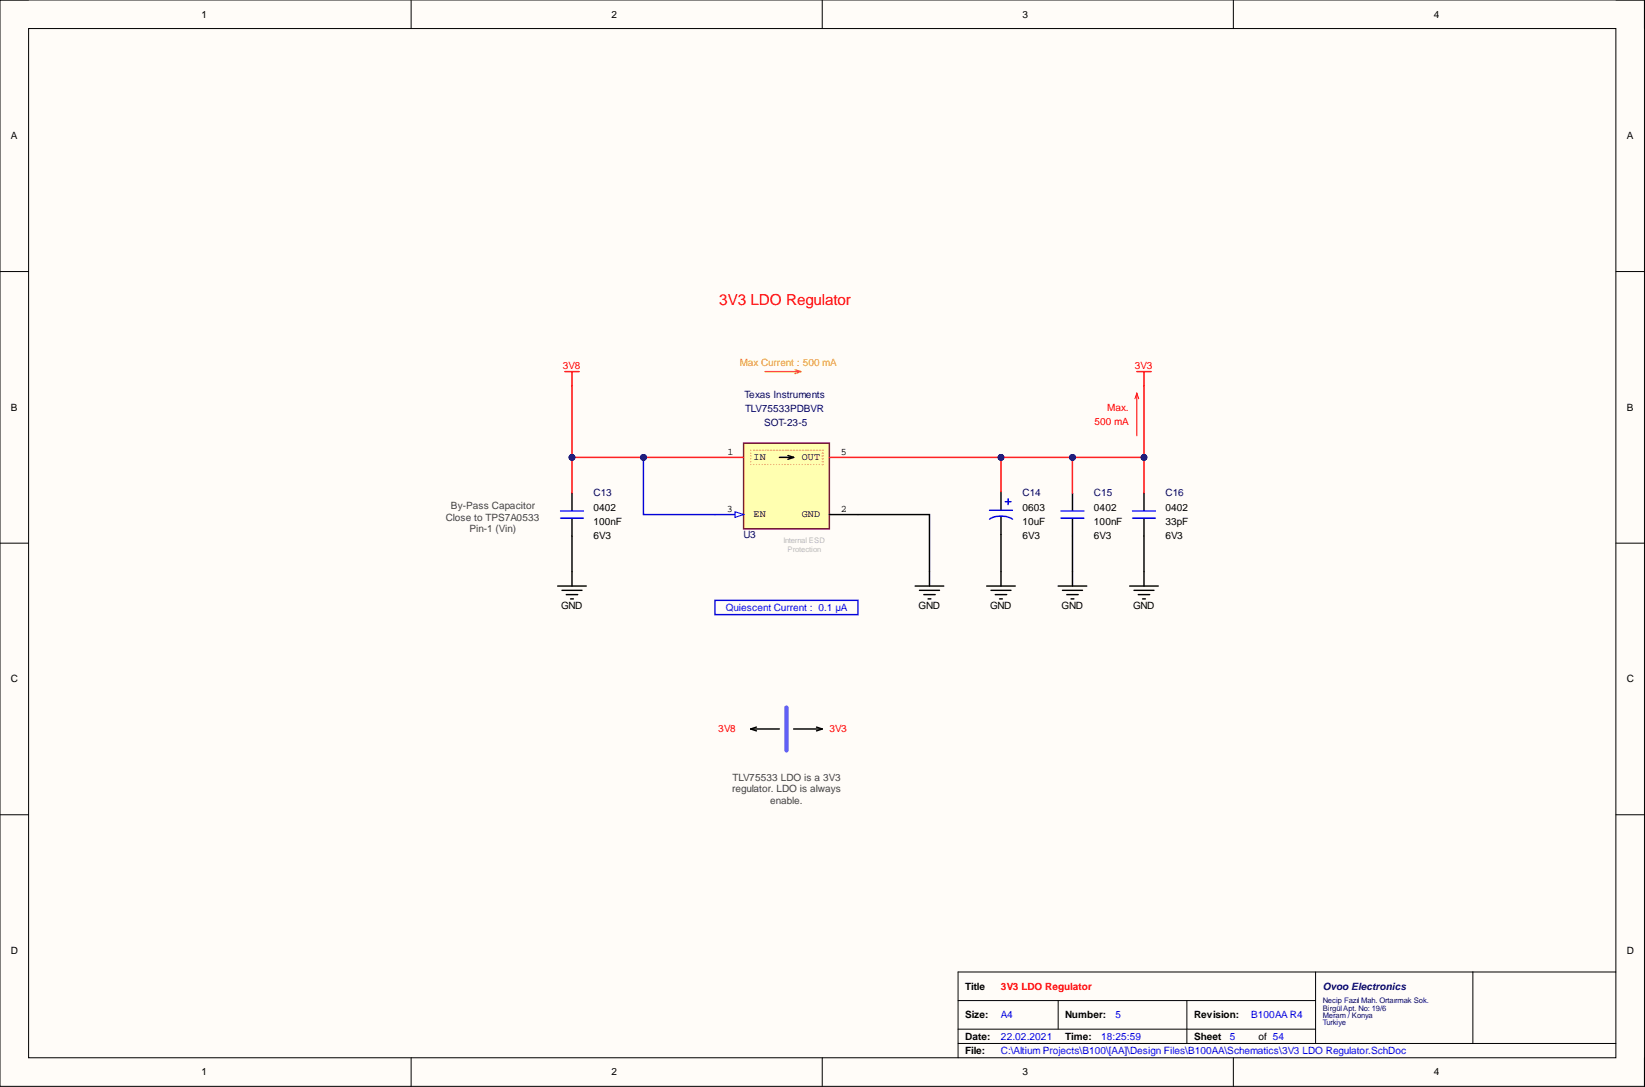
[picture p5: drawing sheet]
<svg xmlns="http://www.w3.org/2000/svg" width="292mm" height="193mm" viewBox="0 0 292 193" stroke-linecap="round" stroke-linejoin="round" font-family="sans-serif">
<path d="M0 0h292v192.9h-292z" fill-rule="evenodd" fill="#fffcf8"/>
<path d="M0 0h292v192.9h-292z" fill="none" stroke="#000" stroke-width=".18"/>
<path d="M5.1 5.1h281.8v182.7h-281.8z" fill-rule="evenodd" fill="#fffcf8"/>
<g fill="none" stroke="#000" stroke-width=".18">
<path d="M0 0h5.1M73 0v5.1M146 0v5.1M219 0v5.1M286.9 0h5.1v5.1M5.1 5.1h281.8v182.7h-281.8zM0 48.2h5.1M286.9 48.2h5.1M0 96.4h5.1M286.9 96.4h5.1M0 144.6h5.1M286.9 144.6h5.1"/>
<path d="M170.1 177.6h63.5M187.9 177.6v5.1M210.8 177.6v7.6M233.6 172.6v12.6M261.5 172.6v12.6M286.9 172.6h-116.8v15.2M73 187.8v5.1M146 187.8v5.1M170.1 185.2h116.8M170.1 182.7h63.5M219 187.8v5.1M292 187.8v5.1"/>
</g>
<g fill="none" stroke="#000" stroke-width=".25">
<path d="M101.6 87.5v3.1M101.6 92.1v3.1M177.7 87.3v3.2M177.7 91.7v3.2M190.4 87.5v3.1M190.4 92.1v3.1M203.1 87.5v3.1M203.1 92.1v3.1M99 104h5.1M99.8 104.8h3.5M100.6 105.6h2M101.3 106.3h.5"/>
<path d="M101.6 101.5v2.5M162.5 104h5.1M163.3 104.8h3.5M164 105.6h2.1M164.8 106.3h.5M165 101.5v2.5M175.2 104h5.1M176 104.8h3.5M176.7 105.6h2.1M177.5 106.3h.5M177.7 101.5v2.5M187.9 104h5.1"/>
<path d="M188.7 104.8h3.5M189.4 105.6h2.1M190.2 106.3h.5M190.4 101.5v2.5M200.6 104h5.1M201.4 104.8h3.5M202.1 105.6h2M202.9 106.3h.5M203.1 101.5v2.5M133.3 129.4h5.1M133.3 129.4l1 .4M134.3 129.1l-1 .3"/>
<path d="M140.9 129.4h5.1M145 129.1l1 .3M146 129.4l-1 .4"/>
</g>
<path d="M100.3 66h2.5M101.6 66v2.5M201.9 66h2.5M203.1 66v2.5" fill="none" stroke="#f00" stroke-width=".25"/>
<path d="M99.5 90.7h4.1M99.5 92h4.1M175.7 92.2a4 4 0 0 1 4.1 0M175.7 90.6h4.1M178.5 89.1h1M179 88.6v1M188.4 90.7h4.1M188.4 92h4.1M201.1 90.7h4.1M201.1 92h4.1M127 106.6h25.4v2.5h-25.4z" fill="none" stroke="#00f" stroke-width=".25"/>
<path d="M201.9 69.8v7.6M201.9 69.8l-.4 1M201.9 69.8l.3 1" fill="none" stroke="#f00" stroke-width=".18"/>
<path d="M139.7 125.6v7.6" fill="none" stroke="#90f" stroke-width=".76"/>
<path d="M135.8 66h6.4M141.2 65.6l1 .4M142.2 66l-1 .3" fill="none" stroke="#f90" stroke-width=".25"/>
<path d="M132 78.7h15.3v15.2h-15.3z" fill-rule="evenodd" fill="#ffffb0"/>
<path d="M132 78.7h15.3v15.2h-15.3z" fill="none" stroke="#800000" stroke-width=".25"/>
<path d="M127 81.2h5" fill="none" stroke="#f00" stroke-width=".25"/>
<path d="M147.3 91.3h5.1" fill="none" stroke="#000" stroke-width=".25"/>
<path d="M127 91.3h5" fill="none" stroke="#00f" stroke-width=".25"/>
<path d="M130.5 90.8l1.5 .5-1.5 .6z" fill="#f8fcff"/>
<path d="M130.5 90.8l1.5 .5-1.5 .6z" fill="none" stroke="#00f" stroke-width=".18"/>
<path d="M101.6 68.5v12.7h25.4M147.3 81.2h5.1" fill="none" stroke="#f00" stroke-width=".25"/>
<path d="M138.4 81.2h2.5M139.9 80.9l1 .3M140.9 81.2l-1 .3M203.1 95.2v6.3" fill="none" stroke="#000" stroke-width=".25"/>
<g fill="none" stroke="#f1c232" stroke-width=".25">
<path d="M133.3 79.9h.1M133.8 79.9h.1M134.3 79.9h.1M134.8 79.9h.1M135.3 79.9h.1M135.8 79.9h.1M136.4 79.9h.1M136.9 79.9h.1M137.4 79.9h.1M137.9 79.9h.1M138.4 79.9h.1M138.9 79.9h.1"/>
<path d="M139.4 79.9h.1M139.9 79.9h.1M140.4 79.9h.1M140.9 79.9h.1M141.4 79.9h.1M141.9 79.9h.1M142.4 79.9h.1M143 79.9h.1M143.5 79.9h.1M144 79.9h.1M144.5 79.9h.1M145 79.9h.1"/>
<path d="M145.5 79.9h.1M146 79.9h.1M133.3 80.4h.1M133.3 80.9h.1M133.3 81.5h.1M133.3 82h.1M133.3 82.5h.1M133.8 82.5h.1M134.3 82.5h.1M134.8 82.5h.1M135.3 82.5h.1M135.8 82.5h.1"/>
<path d="M136.4 82.5h.1M136.9 82.5h.1M137.4 82.5h.1M137.9 82.5h.1M138.4 82.5h.1M138.9 82.5h.1M139.4 82.5h.1M139.9 82.5h.1M140.4 82.5h.1M140.9 82.5h.1M141.4 82.5h.1M141.9 82.5h.1"/>
<path d="M142.4 82.5h.1M143 82.5h.1M143.5 82.5h.1M144 82.5h.1M144.5 82.5h.1M145 82.5h.1M145.5 82.5h.1M146 82.5h.1M146 82h.1M146 81.5h.1M146 80.9h.1M146 80.4h.1"/>
</g>
<circle cx="101.6" cy="81.2" r=".51" fill="#000080"/>
<circle cx="101.6" cy="81.2" r=".51" fill="none" stroke="#000080" stroke-width=".18"/>
<circle cx="114.3" cy="81.2" r=".51" fill="#000080"/>
<circle cx="114.3" cy="81.2" r=".51" fill="none" stroke="#000080" stroke-width=".18"/>
<path d="M114.3 81.2v10.1h12.7" fill="none" stroke="#00f" stroke-width=".25"/>
<circle cx="114.3" cy="81.2" r=".51" fill="#000080"/>
<circle cx="114.3" cy="81.2" r=".51" fill="none" stroke="#000080" stroke-width=".18"/>
<path d="M152.4 91.3h12.6v10.2" fill="none" stroke="#000" stroke-width=".25"/>
<path d="M152.4 81.2h25.3v6.1" fill="none" stroke="#f00" stroke-width=".25"/>
<circle cx="177.7" cy="81.2" r=".51" fill="#000080"/>
<circle cx="177.7" cy="81.2" r=".51" fill="none" stroke="#000080" stroke-width=".18"/>
<path d="M177.7 81.2h12.7v6.3" fill="none" stroke="#f00" stroke-width=".25"/>
<circle cx="177.7" cy="81.2" r=".51" fill="#000080"/>
<circle cx="177.7" cy="81.2" r=".51" fill="none" stroke="#000080" stroke-width=".18"/>
<circle cx="190.4" cy="81.2" r=".51" fill="#000080"/>
<circle cx="190.4" cy="81.2" r=".51" fill="none" stroke="#000080" stroke-width=".18"/>
<path d="M190.4 81.2h12.7v6.3" fill="none" stroke="#f00" stroke-width=".25"/>
<circle cx="203.1" cy="81.2" r=".51" fill="#000080"/>
<circle cx="203.1" cy="81.2" r=".51" fill="none" stroke="#000080" stroke-width=".18"/>
<circle cx="190.4" cy="81.2" r=".51" fill="#000080"/>
<circle cx="190.4" cy="81.2" r=".51" fill="none" stroke="#000080" stroke-width=".18"/>
<path d="M101.6 95.2v6.3" fill="none" stroke="#000" stroke-width=".25"/>
<path d="M101.6 81.2v6.3" fill="none" stroke="#f00" stroke-width=".25"/>
<circle cx="101.6" cy="81.2" r=".51" fill="#000080"/>
<circle cx="101.6" cy="81.2" r=".51" fill="none" stroke="#000080" stroke-width=".18"/>
<path d="M177.7 94.9v6.6M190.4 95.2v6.3" fill="none" stroke="#000" stroke-width=".25"/>
<path d="M203.1 68.5v12.7" fill="none" stroke="#f00" stroke-width=".25"/>
<circle cx="203.1" cy="81.2" r=".51" fill="#000080"/>
<circle cx="203.1" cy="81.2" r=".51" fill="none" stroke="#000080" stroke-width=".18"/>
<text font-size="2.7" fill="#f00" x="127.7" y="54.2">3V3 LDO Regulator</text>
<g font-size="1.8">
<text x="35.8" y="3.1">1</text>
<text x="108.6" y="3.1">2</text>
<text x="181.6" y="3.1">3</text>
<text x="254.6" y="3.1">4</text>
<text x="1.9" y="24.7">A</text>
<text x="288.9" y="24.7">A</text>
<text x="1.9" y="72.9">B</text>
<text x="288.9" y="72.9">B</text>
<text x="129.2" y="80.7">1</text>
<text x="133.8" y="81.7">IN</text>
<text x="142.4" y="81.7">OUT</text>
<text x="149.3" y="80.7">5</text>
<text x="105.4" y="90.7">0402</text>
<text x="105.4" y="93.2">100nF</text>
<text x="105.4" y="95.7">6V3</text>
<text x="129.1" y="90.8">3</text>
<text x="133.8" y="91.9">EN</text>
<text x="142.4" y="91.9">GND</text>
<text x="149.3" y="90.8">2</text>
<text x="181.6" y="93.2">10uF</text>
<text x="181.6" y="90.7">0603</text>
<text x="181.6" y="95.7">6V3</text>
<text x="194.2" y="90.7">0402</text>
<text x="194.2" y="93.2">100nF</text>
<text x="194.2" y="95.7">6V3</text>
<text x="206.9" y="90.7">0402</text>
<text x="206.9" y="93.2">33pF</text>
<text x="206.9" y="95.7">6V3</text>
<text x="99.6" y="108.2">GND</text>
<text x="163.1" y="108.2">GND</text>
<text x="175.8" y="108.2">GND</text>
<text x="188.5" y="108.2">GND</text>
<text x="201.2" y="108.2">GND</text>
<text x="1.9" y="121.1">C</text>
<text x="288.9" y="121.1">C</text>
<text x="1.9" y="169.3">D</text>
<text x="288.9" y="169.3">D</text>
<text x="171.4" y="175.7">Title</text>
<text x="171.4" y="180.8">Size:</text>
<text x="171.4" y="184.6">Date:</text>
<text x="189.2" y="180.8">Number:</text>
<text x="189.2" y="184.6">Time:</text>
<text x="212" y="180.8">Revision:</text>
<text x="212" y="184.6">Sheet</text>
<text x="223.4" y="184.6">of 54</text>
<text x="35.8" y="190.9">1</text>
<text x="108.6" y="190.9">2</text>
<text x="171.4" y="187.1">File:</text>
<text x="181.6" y="190.9">3</text>
<text x="254.6" y="190.9">4</text>
</g>
<g font-size="1.8" fill="#f00">
<text x="100" y="65.5">3V8</text>
<text x="201.5" y="65.5">3V3</text>
<text x="194.3" y="75.4">500 mA</text>
<text x="196.6" y="72.9">Max.</text>
<text x="127.6" y="130">3V8</text>
<text x="147.3" y="130">3V3</text>
<text x="177.7" y="175.7">3V3 LDO Regulator</text>
</g>
<text font-size="1.8" fill="#f90" x="131.4" y="65">Max Current : 500 mA</text>
<g font-size="1.8" fill="#000080">
<text x="132.2" y="70.6">Texas Instruments</text>
<text x="132.3" y="73.2">TLV75533PDBVR</text>
<text x="135.7" y="75.7">SOT-23-5</text>
<text x="105.4" y="88.1">C13</text>
<text x="181.6" y="88.1">C14</text>
<text x="194.2" y="88.1">C15</text>
<text x="206.9" y="88.1">C16</text>
<text x="132" y="95.5">U3</text>
<text x="234.9" y="175.7">Ovoo Electronics</text>
</g>
<g font-size="1.8" fill="#434343">
<text x="79.1" y="92.4">Close to TPS7A0533</text>
<text x="80.1" y="90.4">By-Pass Capacitor</text>
<text x="83.4" y="94.5">Pin-1 (Vin)</text>
<text x="130" y="140.7">regulator. LDO is always</text>
<text x="130.1" y="138.6">TLV75533 LDO is a 3V3</text>
<text x="136.8" y="142.7">enable.</text>
</g>
<g font-size="1.8" fill="#00f">
<text x="128.9" y="108.4">Quiescent Current : 0.1 µA</text>
<text x="177.7" y="184.6">22.02.2021</text>
<text x="177.7" y="180.8">A4</text>
<text x="195.5" y="184.6">18:25:59</text>
<text x="198.1" y="180.8">5</text>
<text x="218.4" y="184.6">5</text>
<text x="222.2" y="180.8">B100AA R4</text>
<text x="177.7" y="187.1">C:\Altium Projects\B100\[AA]\Design Files\B100AA\Schematics\3V3 LDO Regulator.SchDoc</text>
</g>
<g font-size="1.4" fill="#b7b7b7">
<text x="139.1" y="96.4">Internal ESD</text>
<text x="139.8" y="97.9">Protection</text>
</g>
<g font-size="1.4" fill="#000080">
<text x="234.9" y="178.1">Necip Fazıl Mah. Ortaırmak Sok.</text>
<text x="234.9" y="179.4">BirgülApt. No: 19/6</text>
<text x="234.9" y="180.7">Meram / Konya</text>
<text x="234.9" y="181.9">Turkiye</text>
</g>
</svg>
